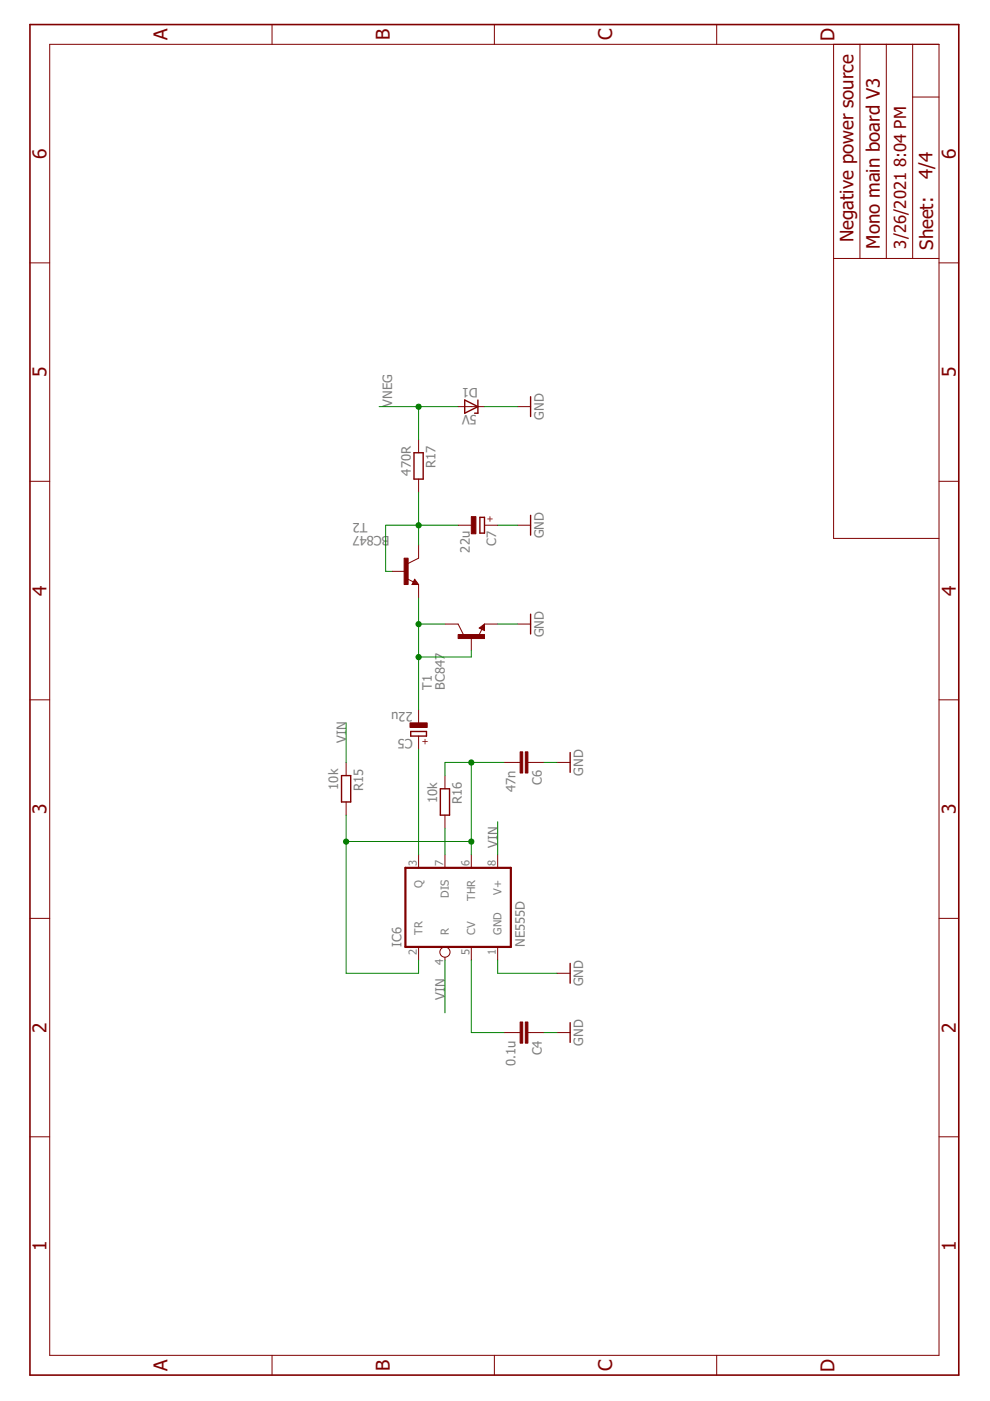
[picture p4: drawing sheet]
<svg xmlns="http://www.w3.org/2000/svg" width="210mm" height="297mm" viewBox="0 0 210 297" stroke-linecap="round" stroke-linejoin="round" font-family="sans-serif">
<g fill="none" stroke="#800000" stroke-width=".21">
<path d="M10.5 9.4h188.6v278h-188.6zM57.7 5.2v4.2M104.8 5.2v4.2M152 5.2v4.2M176.7 9.4v104.8h22.4M182.3 9.4v45.4M187.9 9.4v45.4M193.5 9.4v45.4M193.5 20.6h5.6M6.3 55.7h4.2M176.7 54.8h22.4M199.1 55.7h4.2"/>
<path d="M88.8 93.2v2.8M97.1 86.2h5.6M109.7 86.2h2.8M6.3 102h4.2M88.8 101.6v2.8M88.8 115.5v2.8l-2.3 1.2M97.1 111.4h2.8M102.7 111.4h2.8M109.7 111.4h2.8M199.1 102h4.2M83.2 121.1h2.8M86.3 122.7l1.4 .7"/>
<path d="M87.9 122.8l.9 1.1h-1.4zM88.8 123.9v2.8M94.3 132.3h2.8l1.2 2.3M99.9 135.1v2.8M101.6 133.2l1.1-.9v1.4zM102.2 133.4l-.7 1.4M102.7 132.3h2.8M109.7 132.3h2.8M6.3 148.4h4.2M88.8 150.5v2.8M88.8 156.1v2.8M199.1 148.4h4.2"/>
<path d="M73.4 161.6v2.8M73.4 170v2.8M94.3 164.4v2.8M94.3 172.8v2.8M106.9 161.6h3.4M112 161.6h3.3M118.1 161.6h2.8M6.3 194.7h4.2M88.8 181.2v2.8M94.3 181.2v2.8M99.9 181.2v2.8M105.5 181.2v2.8"/>
<path d="M199.1 194.7h4.2M88.8 200.8v2.8M94.3 202.9v.7M99.9 200.8v2.8M105.5 200.8v2.8M106.9 218.9h3.4M112 218.9h3.3M118.1 218.9h2.8M118.1 206.4h2.8M6.3 241h4.2M199.1 241h4.2M57.7 287.4v4.1"/>
<path d="M104.8 287.4v4.1M152 287.4v4.1"/>
<circle cx="94.3" cy="201.9" r="1.08"/>
</g>
<path d="M6.3 5.2h197v286.3h-197z" fill="none" stroke="#800000" stroke-width=".34"/>
<path d="M86 184h22.3v16.8h-22.3z" fill="none" stroke="#800000" stroke-width=".47"/>
<g fill="none" stroke="#800000" stroke-width=".3">
<path d="M87.8 96h1.9v5.6h-1.9zM98.5 84.8l2.8 1.4-2.8 1.4zM101.3 84.8v2.8h-.7M112.5 84.1v4.2M101.7 109.7h1v3.3h-1zM112.5 109.3v4.2M87.9 123.4l.2 .3h-.5l.3-.6 .6 .7h-.9M102.2 133.2l.2-.2v.4l-.5-.2 .7-.6v.8M112.5 130.2v4.2M87.1 155.1h3.3v1h-3.3zM120.9 159.6v4.1M72.4 164.4h2v5.6h-2z"/>
<path d="M93.4 167.2h1.9v5.6h-1.9zM120.9 204.3v4.1M120.9 216.8v4.2"/>
</g>
<g fill="#800000" stroke="#800000" stroke-width=".21">
<path d="M110.3 216.7h.5v4.5h-.5z"/>
<path d="M111.4 216.7h.5v4.5h-.5z"/>
<path d="M110.3 159.4h.5v4.5h-.5z"/>
<path d="M111.4 159.4h.5v4.5h-.5z"/>
<path d="M97.1 134.5h5.6v.9h-5.6z"/>
<path d="M85.7 118.3h.8v5.6h-.8z"/>
<path d="M86.9 153.3h3.7v.9h-3.7z"/>
<path d="M99.9 109.5h1v3.7h-1z"/>
</g>
<g fill="none" stroke="#008000" stroke-width=".21">
<path d="M80.4 86.2h16.7M88.8 86.2v7M102.7 86.2h7M88.8 104.4v11.1M97.1 111.4h-15.3v9.7h1.4M105.5 111.4h4.2M88.8 132.3h5.5M88.8 126.7v23.8M99.9 137.9v1.4h-11.1M105.5 132.3h4.2M73.4 153.3v8.3M88.8 158.9v22.3"/>
<path d="M73.4 172.8v33.6h15.4v-2.8M73.4 178.4h26.5M94.3 175.6v5.6M99.9 161.6v19.6M105.5 174.2v7M106.9 161.6h-12.6v2.8M115.3 161.6h2.8M94.3 203.6v11.1M99.9 203.6v15.3h7M105.5 203.6v2.8h12.6M115.3 218.9h2.8"/>
</g>
<g fill="#008000" stroke="#008000" stroke-width=".21">
<circle cx="73.4" cy="178.4" r=".55"/>
<circle cx="99.9" cy="178.4" r=".55"/>
<circle cx="99.9" cy="161.7" r=".55"/>
<circle cx="88.8" cy="111.4" r=".55"/>
<circle cx="88.8" cy="132.3" r=".55"/>
<circle cx="88.8" cy="139.3" r=".55"/>
<circle cx="88.8" cy="86.2" r=".55"/>
</g>
<g font-size="4" fill="#800000">
<text x="35.5" y="8.5" transform="rotate(-90 35.5 8.5)">A</text>
<text x="82.7" y="8.5" transform="rotate(-90 82.7 8.5)">B</text>
<text x="129.8" y="8.5" transform="rotate(-90 129.8 8.5)">C</text>
<text x="177" y="8.7" transform="rotate(-90 177 8.7)">D</text>
<text x="9.9" y="33.7" transform="rotate(-90 9.9 33.7)">6</text>
<text x="202.6" y="33.7" transform="rotate(-90 202.6 33.7)">6</text>
<text x="9.9" y="80" transform="rotate(-90 9.9 80)">5</text>
<text x="202.6" y="80" transform="rotate(-90 202.6 80)">5</text>
<text x="9.9" y="126.3" transform="rotate(-90 9.9 126.3)">4</text>
<text x="202.6" y="126.3" transform="rotate(-90 202.6 126.3)">4</text>
<text x="9.9" y="172.6" transform="rotate(-90 9.9 172.6)">3</text>
<text x="202.6" y="172.6" transform="rotate(-90 202.6 172.6)">3</text>
<text x="9.9" y="219" transform="rotate(-90 9.9 219)">2</text>
<text x="202.6" y="219" transform="rotate(-90 202.6 219)">2</text>
<text x="9.9" y="265.3" transform="rotate(-90 9.9 265.3)">1</text>
<text x="202.6" y="265.3" transform="rotate(-90 202.6 265.3)">1</text>
<text x="35.5" y="290.7" transform="rotate(-90 35.5 290.7)">A</text>
<text x="82.7" y="290.6" transform="rotate(-90 82.7 290.6)">B</text>
<text x="129.8" y="290.7" transform="rotate(-90 129.8 290.7)">C</text>
<text x="177" y="290.8" transform="rotate(-90 177 290.8)">D</text>
</g>
<g font-size="3.9" fill="#800000">
<text x="197.7" y="38" transform="rotate(-90 197.7 38)">4/4</text>
<text x="180.9" y="51.3" transform="rotate(-90 180.9 51.3)">Negative power source</text>
<text x="186.5" y="52.7" transform="rotate(-90 186.5 52.7)">Mono main board V3</text>
<text x="197.8" y="53" transform="rotate(-90 197.8 53)">Sheet:</text>
</g>
<g font-size="3.5" fill="#800000">
<text x="192.1" y="35.4" transform="rotate(-90 192.1 35.4)">8:04 PM</text>
<text x="192.1" y="52.7" transform="rotate(-90 192.1 52.7)">3/26/2021</text>
</g>
<g font-size="2.8" fill="#808080">
<text x="101.3" y="82.2" transform="rotate(-180 101.3 82.2)">D1</text>
<text x="83.2" y="86.2" transform="rotate(-90 83.2 86.2)">VNEG</text>
<text x="101.1" y="88" transform="rotate(-180 101.1 88)">5V</text>
<text x="115.3" y="89" transform="rotate(-90 115.3 89)">GND</text>
<text x="87.1" y="100.8" transform="rotate(-90 87.1 100.8)">470R</text>
<text x="92.4" y="99.3" transform="rotate(-90 92.4 99.3)">R17</text>
<text x="77.9" y="110.8" transform="rotate(-180 77.9 110.8)">T2</text>
<text x="80.9" y="113.6" transform="rotate(-180 80.9 113.6)">C847</text>
<text x="82.6" y="113.6" transform="rotate(-180 82.6 113.6)">B</text>
<text x="99.6" y="117.2" transform="rotate(-90 99.6 117.2)">22u</text>
<text x="105.2" y="115.8" transform="rotate(-90 105.2 115.8)">C7</text>
<text x="115.3" y="114.2" transform="rotate(-90 115.3 114.2)">GND</text>
<text x="115.3" y="135.1" transform="rotate(-90 115.3 135.1)">GND</text>
<text x="91.5" y="146.3" transform="rotate(-90 91.5 146.3)">T1</text>
<text x="94.3" y="146.3" transform="rotate(-90 94.3 146.3)">BC847</text>
<text x="87.5" y="151" transform="rotate(-180 87.5 151)">22u</text>
<text x="73.4" y="157.5" transform="rotate(-90 73.4 157.5)">VIN</text>
<text x="87.5" y="156.6" transform="rotate(-180 87.5 156.6)">C5</text>
<text x="71.7" y="167.4" transform="rotate(-90 71.7 167.4)">10k</text>
<text x="77" y="167.8" transform="rotate(-90 77 167.8)">R15</text>
<text x="109.3" y="167.9" transform="rotate(-90 109.3 167.9)">47n</text>
<text x="114.9" y="166.5" transform="rotate(-90 114.9 166.5)">C6</text>
<text x="123.7" y="164.4" transform="rotate(-90 123.7 164.4)">GND</text>
<text x="92.7" y="170.2" transform="rotate(-90 92.7 170.2)">10k</text>
<text x="97.9" y="170.6" transform="rotate(-90 97.9 170.6)">R16</text>
<text x="105.5" y="179.8" transform="rotate(-90 105.5 179.8)">VIN</text>
<text x="85.1" y="200.8" transform="rotate(-90 85.1 200.8)">IC6</text>
<text x="111.2" y="200.8" transform="rotate(-90 111.2 200.8)">NE555D</text>
<text x="123.7" y="209.1" transform="rotate(-90 123.7 209.1)">GND</text>
<text x="94.3" y="211.9" transform="rotate(-90 94.3 211.9)">VIN</text>
<text x="123.7" y="221.7" transform="rotate(-90 123.7 221.7)">GND</text>
<text x="109.3" y="225.9" transform="rotate(-90 109.3 225.9)">0.1u</text>
<text x="114.9" y="223.7" transform="rotate(-90 114.9 223.7)">C4</text>
</g>
<g font-size="2.3" fill="#808080">
<text x="88.4" y="183.6" transform="rotate(-90 88.4 183.6)">3</text>
<text x="94" y="183.6" transform="rotate(-90 94 183.6)">7</text>
<text x="99.5" y="183.6" transform="rotate(-90 99.5 183.6)">6</text>
<text x="105.1" y="183.6" transform="rotate(-90 105.1 183.6)">8</text>
<text x="89.6" y="188.2" transform="rotate(-90 89.6 188.2)">Q</text>
<text x="95.2" y="190.3" transform="rotate(-90 95.2 190.3)">DIS</text>
<text x="100.8" y="191" transform="rotate(-90 100.8 191)">THR</text>
<text x="106.3" y="189.7" transform="rotate(-90 106.3 189.7)">V+</text>
<text x="88.4" y="202.4" transform="rotate(-90 88.4 202.4)">2</text>
<text x="89.6" y="198.2" transform="rotate(-90 89.6 198.2)">TR</text>
<text x="95.2" y="198.2" transform="rotate(-90 95.2 198.2)">R</text>
<text x="99.5" y="202.4" transform="rotate(-90 99.5 202.4)">5</text>
<text x="100.8" y="198.2" transform="rotate(-90 100.8 198.2)">CV</text>
<text x="105.1" y="202.4" transform="rotate(-90 105.1 202.4)">1</text>
<text x="106.4" y="198.2" transform="rotate(-90 106.4 198.2)">GND</text>
<text x="94" y="204.6" transform="rotate(-90 94 204.6)">4</text>
</g>
<g font-size="2" fill="#800000">
<text x="104.6" y="109.3" transform="rotate(-180 104.6 109.3)">+</text>
<text x="90.8" y="157.9" transform="rotate(-90 90.8 157.9)">+</text>
</g>
</svg>
